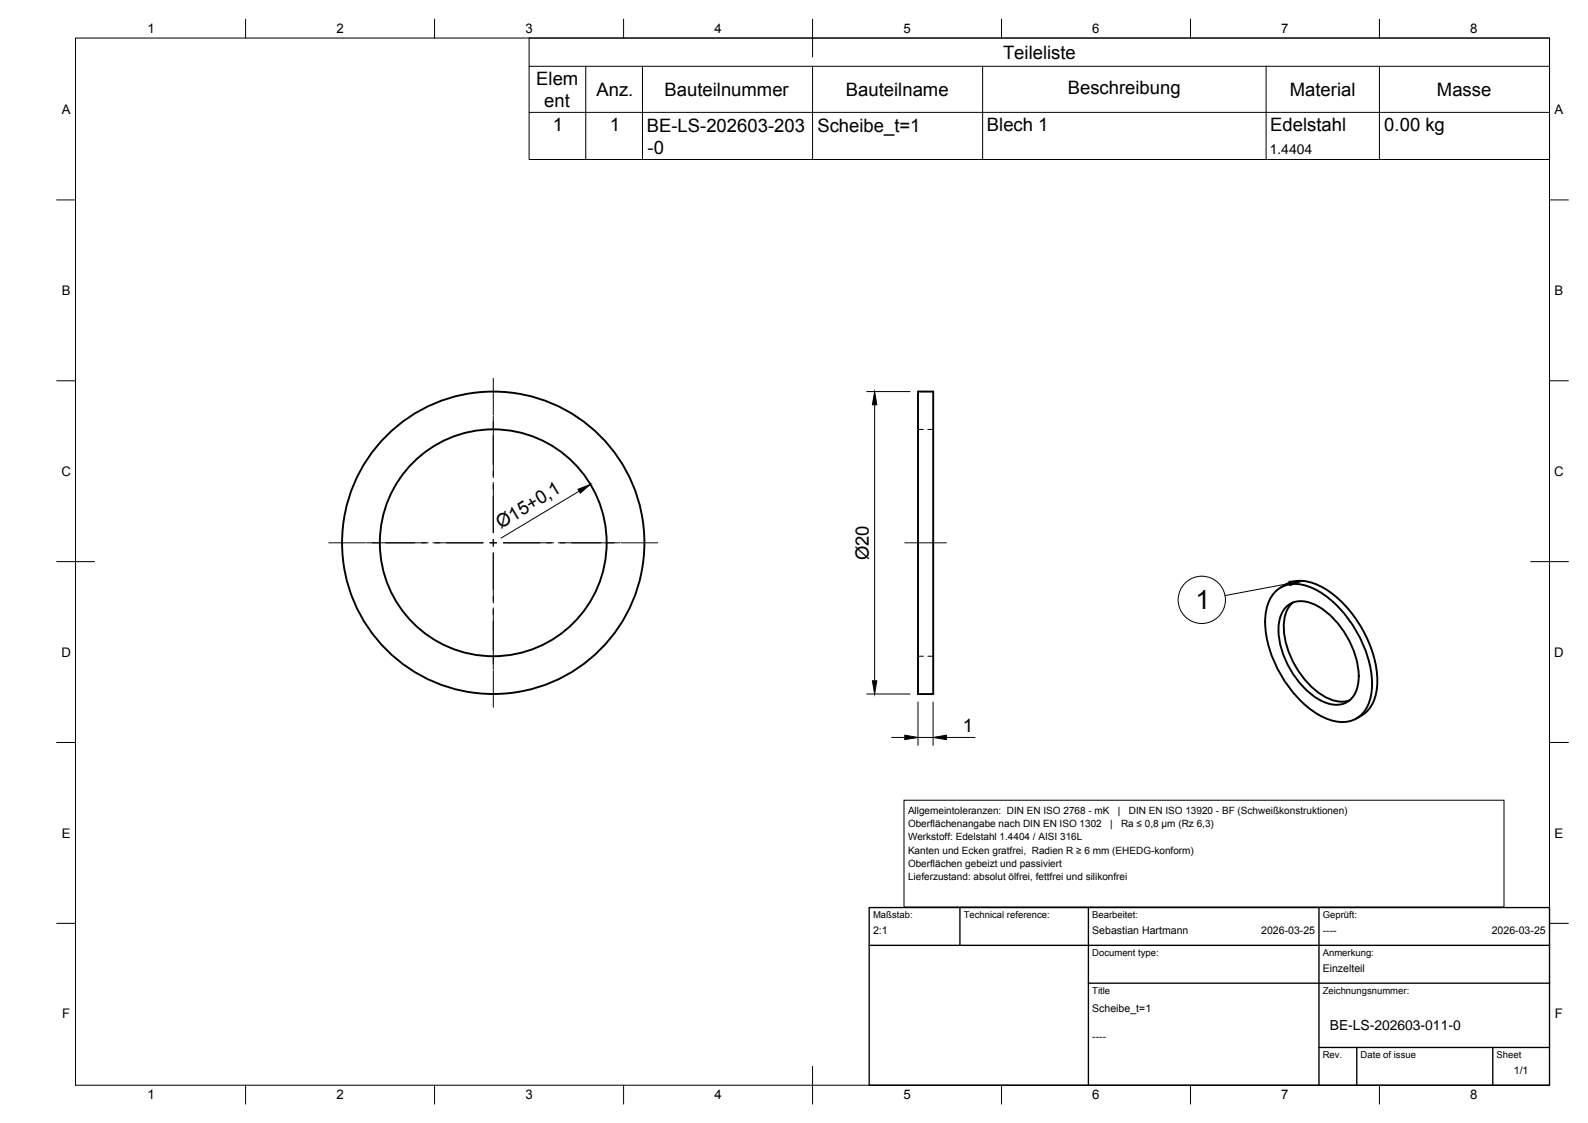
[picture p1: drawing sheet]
<svg xmlns="http://www.w3.org/2000/svg" width="420mm" height="297mm" viewBox="0 0 420 297" stroke-linecap="round" stroke-linejoin="round" font-family="sans-serif">
<!-- layer: Visible -->
<g fill="none" stroke="#000" stroke-width=".51">
<path d="M242.9 103.6h4v80h-4zM337.1 156.8a7.8 7.8 0 0 1 8.9-1.7 26.3 26.3 0 0 1 13.3 12.6 25.8 25.8 0 0 1 3.4 16.3 7.8 7.8 0 0 1-11 6.4 26.3 26.3 0 0 1-13.3-12.7 25.8 25.8 0 0 1-3.4-16.3 9.7 9.7 0 0 1 2.1-4.6zM338.9 155.4a9.2 9.2 0 0 1 10-.6 30.2 30.2 0 0 1 14.5 18.5 18.6 18.6 0 0 1 0 12.3 8.4 8.4 0 0 1-4.5 4.5M342.1 159.4a9.1 9.1 0 0 0-2.3 8.3 23.5 23.5 0 0 0 11.1 16.8 7.7 7.7 0 0 0 6.1 .7M340.6 160.3a7 7 0 0 1 8.3 .2 23 23 0 0 1 10.5 19.7 6 6 0 0 1-5.9 6.2 14.3 14.3 0 0 1-10-6.2 22.5 22.5 0 0 1-5.2-15 7.6 7.6 0 0 1 2.3-4.9z"/>
<circle cx="130.5" cy="143.6" r="30"/>
<circle cx="130.5" cy="143.6" r="40"/>
</g>
<!-- layer: Hidden -->
<path d="M242.9 113.6h1.4M245.5 113.6h1.4M242.9 173.6h1.4M245.5 173.6h1.4" fill="none" stroke="#000" stroke-width=".26"/>
<!-- layer: BORDER -->
<g fill="none" stroke="#000" stroke-width=".26">
<path d="M20 10.1h390v276.9h-390zM65 5.1v5M115 5.1v5M165 5.1v5M215 5.1v10M265 5.1v5M315 5.1v5M365 5.1v5M15 52.9h5M410 52.9h5M15 100.7h5M410 100.7h5"/>
<path d="M15 148.6h10M405 148.6h10M15 196.4h5M410 196.4h5M15 244.2h5M410 244.2h5M65 287v5M115 287v5M165 287v5M215 282.1v9.9M265 287v5M315 287v5"/>
<path d="M365 287v5"/>
</g>
<!-- layer: TITLEBLOCK -->
<path d="M230 240.1h180v46.9h-180zM230 250h180M254 240.1v9.9M288 240.1v46.9M349 240.1v46.9M288 260.1h122M349 277.1h61M359 277.1v9.9M395 277.1v9.9" fill="none" stroke="#000" stroke-width=".36"/>
<!-- layer: FD_Dimensions -->
<path d="M229.3 103.6h11.5M231.4 107.1v73M153.2 129.9l-20.6 12.4M229.3 183.6h11.5M235.9 195.1h3.5M242.9 185.7v11.5M242.9 195.1h4M246.9 185.7v11.5M250.4 195.1h7.6" fill="none" stroke="#000" stroke-width=".26"/>
<path d="M231.4 103.6l.6 3.5h-1.2zM152.9 129.4l3.3-1.3-2.7 2.3zM230.8 180.1h1.2l-.6 3.5zM239.4 194.5l3.5 .6-3.5 .5zM246.9 195.1l3.5-.6v1.1z" fill="#000" stroke="#000" stroke-width=".26"/>
<!-- layer: Parts Lists -->
<path d="M140 10.1h270v32.1h-270zM140 17.5h270M155 17.5v24.7M170 17.5v24.7M215 17.5v24.7M260 17.5v24.7M335 17.5v24.7M365 17.5v24.7M140 29.7h270" fill="none" stroke="#000" stroke-width=".26"/>
<!-- layer: Balloons -->
<circle cx="318" cy="158.7" r="6.3" fill="none" stroke="#000" stroke-width=".26"/>
<!-- layer: 0 -->
<path d="M341.1 153.8l3.5-.1-3.3 1.2z" fill="#000" stroke="#000" stroke-width=".26"/>
<path d="M341.2 154.3l-17.1 3.2" fill="none" stroke="#000" stroke-width=".26"/>
<!-- layer: Smart Centers -->
<g fill="none" stroke="#000" stroke-width=".26">
<path d="M130.5 100.1v9.7M130.5 110.1v16.3M130.5 127.6v13.3M87 143.6h9.7M97 143.6h16.3M114.6 143.6h13.2M129.6 143.6h1.8M130.5 142.7v1.8M130.5 146.2v13.3M133.2 143.6h13.3M147.7 143.6h16.3M164.3 143.6h9.7"/>
<path d="M239.4 143.6h11M130.5 160.8v16.3M130.5 177.4v9.7"/>
</g>
<path d="M335.6 36.7h17v5.2h-17z" fill-rule="evenodd" fill="#fff"/>
<g fill="#fff" stroke="#fff" stroke-width=".35">
<path d="M351.8 268.5h46.2v4.9h-46.2z"/>
<path d="M336 36.8h16.3v4.9h-16.3z"/>
</g>
<path d="M239.2 211.7h158.7v28.2h-158.7z" fill-rule="evenodd" fill="#fff" stroke="#000" stroke-width=".26"/>
<text font-size="7" x="316.3" y="161.2">1</text>
<g font-size="4.9">
<text x="265.4" y="15.5">Teileliste</text>
<text x="141.9" y="22.4">Elem</text>
<text x="144" y="28.3">ent</text>
<text x="157.8" y="25.4">Anz.</text>
<text x="175.8" y="25.3">Bauteilnummer</text>
<text x="223.8" y="25.3">Bauteilname</text>
<text x="282.5" y="24.9">Beschreibung</text>
<text x="341.3" y="25.3">Material</text>
<text x="380.2" y="25.3">Masse</text>
<text x="146.3" y="34.6">1</text>
<text x="161.3" y="34.6">1</text>
<text x="171.1" y="34.8">BE-LS-202603-203</text>
<text x="216.3" y="34.8">Scheibe_t=1</text>
<text x="261.1" y="34.7">Blech 1</text>
<text x="336.1" y="34.7">Edelstahl</text>
<text x="366.3" y="34.7">0.00 kg</text>
<text x="171.3" y="40.6">-0</text>
<text x="132.5" y="139.9" transform="rotate(-31 132.5 139.9)">Ø15+0,1</text>
<text x="229.9" y="148.2" transform="rotate(-90 229.9 148.2)">Ø20</text>
<text x="254.8" y="193.7">1</text>
</g>
<g font-size="3.7">
<text x="336" y="40.7">1.4404</text>
<text x="351.8" y="272.4">BE-LS-202603-011-0</text>
</g>
<g font-size="3.5">
<text x="39" y="8.8">1</text>
<text x="89" y="8.8">2</text>
<text x="139" y="8.8">3</text>
<text x="189" y="8.8">4</text>
<text x="239" y="8.8">5</text>
<text x="289" y="8.8">6</text>
<text x="339" y="8.8">7</text>
<text x="389" y="8.8">8</text>
<text x="16.3" y="30.2">A</text>
<text x="411.3" y="30.2">A</text>
<text x="16.3" y="78">B</text>
<text x="411.3" y="78">B</text>
<text x="16.2" y="125.9">C</text>
<text x="411.2" y="125.9">C</text>
<text x="16.2" y="173.7">D</text>
<text x="411.2" y="173.7">D</text>
<text x="16.3" y="221.6">E</text>
<text x="411.3" y="221.6">E</text>
<text x="16.4" y="269.4">F</text>
<text x="411.4" y="269.4">F</text>
<text x="39" y="290.8">1</text>
<text x="89" y="290.8">2</text>
<text x="139" y="290.8">3</text>
<text x="189" y="290.8">4</text>
<text x="239" y="290.8">5</text>
<text x="289" y="290.8">6</text>
<text x="339" y="290.8">7</text>
<text x="389" y="290.8">8</text>
</g>
<g font-size="2.8">
<text x="231" y="247">2:1</text>
<text x="289" y="247">Sebastian Hartmann</text>
<text x="333.7" y="247">2026-03-25</text>
<text x="350" y="247">----</text>
<text x="394.7" y="247">2026-03-25</text>
<text x="350" y="257.1">Einzelteil</text>
<text x="289" y="267.6">Scheibe_t=1</text>
<text x="289" y="275">----</text>
<text x="400.5" y="284.2">1/1</text>
</g>
<g font-size="2.6">
<text x="240.2" y="215.2">Allgemeintoleranzen: DIN EN ISO 2768 - mK</text>
<text x="295.8" y="215.2">|</text>
<text x="298.7" y="215.2">DIN EN ISO 13920 - BF (Schweißkonstruktionen)</text>
<text x="240.2" y="218.7">Oberflächenangabe nach DIN EN ISO 1302</text>
<text x="293.7" y="218.7">|</text>
<text x="296.6" y="218.7">Ra ≤ 0,8 µm (Rz 6,3)</text>
<text x="240.2" y="222.2">Werkstoff: Edelstahl 1.4404 / AISI 316L</text>
<text x="240.2" y="225.8">Kanten und Ecken gratfrei, Radien R ≥ 6 mm (EHEDG-konform)</text>
<text x="240.2" y="229.3">Oberflächen gebeizt und passiviert</text>
<text x="240.2" y="232.8">Lieferzustand: absolut ölfrei, fettfrei und silikonfrei</text>
</g>
<g font-size="2.5">
<text x="231" y="242.9">Maßstab:</text>
<text x="255" y="242.9">Technical reference:</text>
<text x="289" y="242.9">Bearbeitet:</text>
<text x="350" y="242.9">Geprüft:</text>
<text x="289" y="252.8">Document type:</text>
<text x="350" y="252.8">Anmerkung:</text>
<text x="289" y="262.9">Title</text>
<text x="350" y="262.9">Zeichnungsnummer:</text>
<text x="350" y="279.9">Rev.</text>
<text x="360" y="279.9">Date of issue</text>
<text x="396" y="279.9">Sheet</text>
</g>
</svg>
